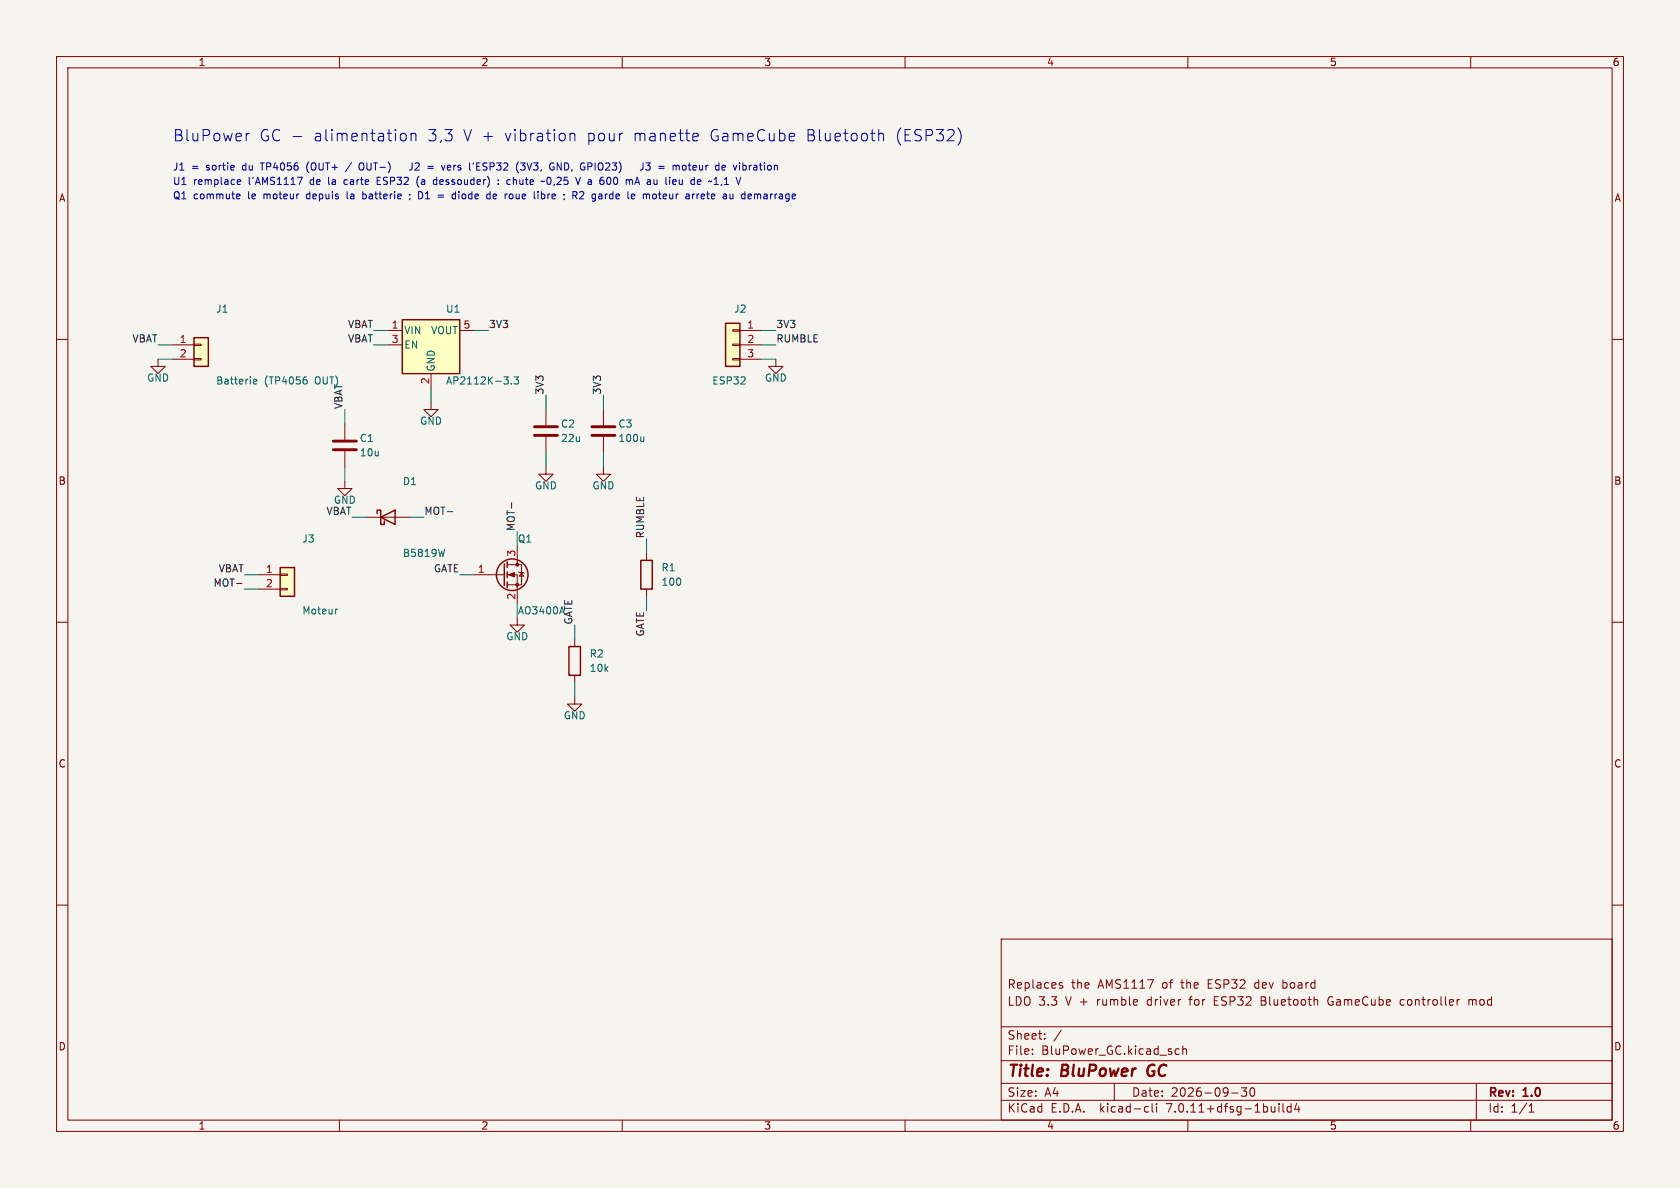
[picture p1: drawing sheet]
(kicad_sch (version 20230121) (generator eeschema)
 (paper "A4")
 (title_block
  (title "BluPower GC")
  (date "2026-09-30")
  (rev "1.0")
  (comment 1 "LDO 3.3 V + rumble driver for ESP32 Bluetooth GameCube controller mod")
  (comment 2 "Replaces the AMS1117 of the ESP32 dev board"))
 (lib_symbols
  (symbol "BluPower_GC:R" (pin_numbers hide) (pin_names (offset 0)) (in_bom yes) (on_board yes)
   (property "Reference" "R" (at 2.032 0 90) (effects (font (size 1.27 1.27))))
   (property "Value" "R" (at 0 0 90) (effects (font (size 1.27 1.27))))
   (property "Footprint" "" (at -1.778 0 90) (effects (font (size 1.27 1.27)) hide))
   (property "Datasheet" "~" (at 0 0 0) (effects (font (size 1.27 1.27)) hide))
   (symbol "R_0_1"
    (rectangle (start -1.016 -2.54) (end 1.016 2.54) (stroke (width 0.254) (type default)) (fill (type none))))
   (symbol "R_1_1"
    (pin passive line (at 0 3.81 270) (length 1.27) (name "~" (effects (font (size 1.27 1.27)))) (number "1" (effects (font (size 1.27 1.27)))))
    (pin passive line (at 0 -3.81 90) (length 1.27) (name "~" (effects (font (size 1.27 1.27)))) (number "2" (effects (font (size 1.27 1.27)))))))
  (symbol "BluPower_GC:C" (pin_numbers hide) (pin_names (offset 0.254)) (in_bom yes) (on_board yes)
   (property "Reference" "C" (at 0.635 2.54 0) (effects (font (size 1.27 1.27)) (justify left)))
   (property "Value" "C" (at 0.635 -2.54 0) (effects (font (size 1.27 1.27)) (justify left)))
   (property "Footprint" "" (at 0.9652 -3.81 0) (effects (font (size 1.27 1.27)) hide))
   (property "Datasheet" "~" (at 0 0 0) (effects (font (size 1.27 1.27)) hide))
   (symbol "C_0_1"
    (polyline (pts (xy -2.032 -0.762) (xy 2.032 -0.762)) (stroke (width 0.508) (type default)) (fill (type none)))
    (polyline (pts (xy -2.032 0.762) (xy 2.032 0.762)) (stroke (width 0.508) (type default)) (fill (type none))))
   (symbol "C_1_1"
    (pin passive line (at 0 3.81 270) (length 2.794) (name "~" (effects (font (size 1.27 1.27)))) (number "1" (effects (font (size 1.27 1.27)))))
    (pin passive line (at 0 -3.81 90) (length 2.794) (name "~" (effects (font (size 1.27 1.27)))) (number "2" (effects (font (size 1.27 1.27)))))))
  (symbol "BluPower_GC:D_Schottky" (pin_numbers hide) (pin_names (offset 1.016) hide) (in_bom yes) (on_board yes)
   (property "Reference" "D" (at 0 2.54 0) (effects (font (size 1.27 1.27))))
   (property "Value" "D_Schottky" (at 0 -2.54 0) (effects (font (size 1.27 1.27))))
   (property "Footprint" "" (at 0 0 0) (effects (font (size 1.27 1.27)) hide))
   (property "Datasheet" "~" (at 0 0 0) (effects (font (size 1.27 1.27)) hide))
   (symbol "D_Schottky_0_1"
    (polyline (pts (xy 1.27 0) (xy -1.27 0)) (stroke (width 0) (type default)) (fill (type none)))
    (polyline (pts (xy 1.27 1.27) (xy 1.27 -1.27) (xy -1.27 0) (xy 1.27 1.27)) (stroke (width 0.254) (type default)) (fill (type none)))
    (polyline (pts (xy -1.905 0.635) (xy -1.905 1.27) (xy -1.27 1.27) (xy -1.27 -1.27) (xy -0.635 -1.27) (xy -0.635 -0.635)) (stroke (width 0.254) (type default)) (fill (type none))))
   (symbol "D_Schottky_1_1"
    (pin passive line (at -3.81 0 0) (length 2.54) (name "K" (effects (font (size 1.27 1.27)))) (number "1" (effects (font (size 1.27 1.27)))))
    (pin passive line (at 3.81 0 180) (length 2.54) (name "A" (effects (font (size 1.27 1.27)))) (number "2" (effects (font (size 1.27 1.27)))))))
  (symbol "BluPower_GC:AP2112K-3.3" (pin_names (offset 0.254)) (in_bom yes) (on_board yes)
   (property "Reference" "U" (at -5.08 5.715 0) (effects (font (size 1.27 1.27)) (justify left)))
   (property "Value" "AP2112K-3.3" (at 0 5.715 0) (effects (font (size 1.27 1.27)) (justify left)))
   (property "Footprint" "BluPower_GC:SOT-23-5" (at 0 8.255 0) (effects (font (size 1.27 1.27)) hide))
   (property "Datasheet" "https://www.diodes.com/assets/Datasheets/AP2204.pdf" (at 0 2.54 0) (effects (font (size 1.27 1.27)) hide))
   (symbol "AP2112K-3.3_0_1"
    (rectangle (start -5.08 4.445) (end 5.08 -5.08) (stroke (width 0.254) (type default)) (fill (type background))))
   (symbol "AP2112K-3.3_1_1"
    (pin power_in line (at -7.62 2.54 0) (length 2.54) (name "VIN" (effects (font (size 1.27 1.27)))) (number "1" (effects (font (size 1.27 1.27)))))
    (pin power_in line (at 0 -7.62 90) (length 2.54) (name "GND" (effects (font (size 1.27 1.27)))) (number "2" (effects (font (size 1.27 1.27)))))
    (pin input line (at -7.62 0 0) (length 2.54) (name "EN" (effects (font (size 1.27 1.27)))) (number "3" (effects (font (size 1.27 1.27)))))
    (pin no_connect line (at 5.08 0 180) (length 2.54) hide (name "NC" (effects (font (size 1.27 1.27)))) (number "4" (effects (font (size 1.27 1.27)))))
    (pin power_out line (at 7.62 2.54 180) (length 2.54) (name "VOUT" (effects (font (size 1.27 1.27)))) (number "5" (effects (font (size 1.27 1.27)))))))
  (symbol "BluPower_GC:AO3400A" (pin_names hide) (in_bom yes) (on_board yes)
   (property "Reference" "Q" (at 5.08 1.905 0) (effects (font (size 1.27 1.27)) (justify left)))
   (property "Value" "AO3400A" (at 5.08 0 0) (effects (font (size 1.27 1.27)) (justify left)))
   (property "Footprint" "BluPower_GC:SOT-23" (at 5.08 -1.905 0) (effects (font (size 1.27 1.27) italic) (justify left) hide))
   (property "Datasheet" "https://www.onsemi.com/pub/Collateral/BSS138-D.PDF" (at 5.08 -3.81 0) (effects (font (size 1.27 1.27)) (justify left) hide))
   (symbol "AO3400A_0_1"
    (polyline (pts (xy 0.254 0) (xy -2.54 0)) (stroke (width 0) (type default)) (fill (type none)))
    (polyline (pts (xy 0.254 1.905) (xy 0.254 -1.905)) (stroke (width 0.254) (type default)) (fill (type none)))
    (polyline (pts (xy 0.762 -1.27) (xy 0.762 -2.286)) (stroke (width 0.254) (type default)) (fill (type none)))
    (polyline (pts (xy 0.762 0.508) (xy 0.762 -0.508)) (stroke (width 0.254) (type default)) (fill (type none)))
    (polyline (pts (xy 0.762 2.286) (xy 0.762 1.27)) (stroke (width 0.254) (type default)) (fill (type none)))
    (polyline (pts (xy 2.54 2.54) (xy 2.54 1.778)) (stroke (width 0) (type default)) (fill (type none)))
    (polyline (pts (xy 2.54 -2.54) (xy 2.54 0) (xy 0.762 0)) (stroke (width 0) (type default)) (fill (type none)))
    (polyline (pts (xy 0.762 -1.778) (xy 3.302 -1.778) (xy 3.302 1.778) (xy 0.762 1.778)) (stroke (width 0) (type default)) (fill (type none)))
    (polyline (pts (xy 1.016 0) (xy 2.032 0.381) (xy 2.032 -0.381) (xy 1.016 0)) (stroke (width 0) (type default)) (fill (type outline)))
    (polyline (pts (xy 2.794 0.508) (xy 2.921 0.381) (xy 3.683 0.381) (xy 3.81 0.254)) (stroke (width 0) (type default)) (fill (type none)))
    (polyline (pts (xy 3.302 0.381) (xy 2.921 -0.254) (xy 3.683 -0.254) (xy 3.302 0.381)) (stroke (width 0) (type default)) (fill (type none)))
    (circle (center 1.651 0) (radius 2.794) (stroke (width 0.254) (type default)) (fill (type none)))
    (circle (center 2.54 -1.778) (radius 0.254) (stroke (width 0) (type default)) (fill (type outline)))
    (circle (center 2.54 1.778) (radius 0.254) (stroke (width 0) (type default)) (fill (type outline))))
   (symbol "AO3400A_1_1"
    (pin input line (at -5.08 0 0) (length 2.54) (name "G" (effects (font (size 1.27 1.27)))) (number "1" (effects (font (size 1.27 1.27)))))
    (pin passive line (at 2.54 -5.08 90) (length 2.54) (name "S" (effects (font (size 1.27 1.27)))) (number "2" (effects (font (size 1.27 1.27)))))
    (pin passive line (at 2.54 5.08 270) (length 2.54) (name "D" (effects (font (size 1.27 1.27)))) (number "3" (effects (font (size 1.27 1.27)))))))
  (symbol "BluPower_GC:Conn_01x02" (pin_names (offset 1.016) hide) (in_bom yes) (on_board yes)
   (property "Reference" "J" (at 0 2.54 0) (effects (font (size 1.27 1.27))))
   (property "Value" "Conn_01x02" (at 0 -5.08 0) (effects (font (size 1.27 1.27))))
   (property "Footprint" "" (at 0 0 0) (effects (font (size 1.27 1.27)) hide))
   (property "Datasheet" "~" (at 0 0 0) (effects (font (size 1.27 1.27)) hide))
   (symbol "Conn_01x02_1_1"
    (rectangle (start -1.27 -2.413) (end 0 -2.667) (stroke (width 0.1524) (type default)) (fill (type none)))
    (rectangle (start -1.27 0.127) (end 0 -0.127) (stroke (width 0.1524) (type default)) (fill (type none)))
    (rectangle (start -1.27 1.27) (end 1.27 -3.81) (stroke (width 0.254) (type default)) (fill (type background)))
    (pin passive line (at -5.08 0 0) (length 3.81) (name "Pin_1" (effects (font (size 1.27 1.27)))) (number "1" (effects (font (size 1.27 1.27)))))
    (pin passive line (at -5.08 -2.54 0) (length 3.81) (name "Pin_2" (effects (font (size 1.27 1.27)))) (number "2" (effects (font (size 1.27 1.27)))))))
  (symbol "BluPower_GC:Conn_01x03" (pin_names (offset 1.016) hide) (in_bom yes) (on_board yes)
   (property "Reference" "J" (at 0 5.08 0) (effects (font (size 1.27 1.27))))
   (property "Value" "Conn_01x03" (at 0 -5.08 0) (effects (font (size 1.27 1.27))))
   (property "Footprint" "" (at 0 0 0) (effects (font (size 1.27 1.27)) hide))
   (property "Datasheet" "~" (at 0 0 0) (effects (font (size 1.27 1.27)) hide))
   (symbol "Conn_01x03_1_1"
    (rectangle (start -1.27 -2.413) (end 0 -2.667) (stroke (width 0.1524) (type default)) (fill (type none)))
    (rectangle (start -1.27 0.127) (end 0 -0.127) (stroke (width 0.1524) (type default)) (fill (type none)))
    (rectangle (start -1.27 2.667) (end 0 2.413) (stroke (width 0.1524) (type default)) (fill (type none)))
    (rectangle (start -1.27 3.81) (end 1.27 -3.81) (stroke (width 0.254) (type default)) (fill (type background)))
    (pin passive line (at -5.08 2.54 0) (length 3.81) (name "Pin_1" (effects (font (size 1.27 1.27)))) (number "1" (effects (font (size 1.27 1.27)))))
    (pin passive line (at -5.08 0 0) (length 3.81) (name "Pin_2" (effects (font (size 1.27 1.27)))) (number "2" (effects (font (size 1.27 1.27)))))
    (pin passive line (at -5.08 -2.54 0) (length 3.81) (name "Pin_3" (effects (font (size 1.27 1.27)))) (number "3" (effects (font (size 1.27 1.27)))))))
  (symbol "BluPower_GC:GND" (power) (pin_names (offset 0)) (in_bom yes) (on_board yes)
   (property "Reference" "#PWR" (at 0 -6.35 0) (effects (font (size 1.27 1.27)) hide))
   (property "Value" "GND" (at 0 -3.81 0) (effects (font (size 1.27 1.27))))
   (property "Footprint" "" (at 0 0 0) (effects (font (size 1.27 1.27)) hide))
   (property "Datasheet" "" (at 0 0 0) (effects (font (size 1.27 1.27)) hide))
   (symbol "GND_0_1"
    (polyline (pts (xy 0 0) (xy 0 -1.27) (xy 1.27 -1.27) (xy 0 -2.54) (xy -1.27 -1.27) (xy 0 -1.27)) (stroke (width 0) (type default)) (fill (type none))))
   (symbol "GND_1_1"
    (pin power_in line (at 0 0 270) (length 0) hide (name "GND" (effects (font (size 1.27 1.27)))) (number "1" (effects (font (size 1.27 1.27))))))))
 (text "BluPower GC - alimentation 3,3 V + vibration pour manette GameCube Bluetooth (ESP32)" (at 30.48 25.4 0) (effects (font (size 2.0 2.0)) (justify left bottom)))
 (text "J1 = sortie du TP4056 (OUT+ / OUT-)   J2 = vers l'ESP32 (3V3, GND, GPIO23)   J3 = moteur de vibration" (at 30.48 30.48 0) (effects (font (size 1.27 1.27)) (justify left bottom)))
 (text "U1 remplace l'AMS1117 de la carte ESP32 (a dessouder) : chute ~0,25 V a 600 mA au lieu de ~1,1 V" (at 30.48 33.02 0) (effects (font (size 1.27 1.27)) (justify left bottom)))
 (text "Q1 commute le moteur depuis la batterie ; D1 = diode de roue libre ; R2 garde le moteur arrete au demarrage" (at 30.48 35.56 0) (effects (font (size 1.27 1.27)) (justify left bottom)))
 (wire (pts (xy 30.48 60.96) (xy 27.94 60.96)) (stroke (width 0) (type default)))
 (wire (pts (xy 30.48 63.5) (xy 27.94 63.5)) (stroke (width 0) (type default)))
 (wire (pts (xy 60.96 74.93) (xy 60.96 72.39)) (stroke (width 0) (type default)))
 (wire (pts (xy 60.96 82.55) (xy 60.96 85.09)) (stroke (width 0) (type default)))
 (wire (pts (xy 68.58 58.42) (xy 66.04 58.42)) (stroke (width 0) (type default)))
 (wire (pts (xy 76.2 68.58) (xy 76.2 71.12)) (stroke (width 0) (type default)))
 (wire (pts (xy 68.58 60.96) (xy 66.04 60.96)) (stroke (width 0) (type default)))
 (wire (pts (xy 83.82 58.42) (xy 86.36 58.42)) (stroke (width 0) (type default)))
 (wire (pts (xy 96.52 72.39) (xy 96.52 69.85)) (stroke (width 0) (type default)))
 (wire (pts (xy 96.52 80.01) (xy 96.52 82.55)) (stroke (width 0) (type default)))
 (wire (pts (xy 106.68 72.39) (xy 106.68 69.85)) (stroke (width 0) (type default)))
 (wire (pts (xy 106.68 80.01) (xy 106.68 82.55)) (stroke (width 0) (type default)))
 (wire (pts (xy 134.62 58.42) (xy 137.16 58.42)) (stroke (width 0) (type default)))
 (wire (pts (xy 134.62 60.96) (xy 137.16 60.96)) (stroke (width 0) (type default)))
 (wire (pts (xy 134.62 63.5) (xy 137.16 63.5)) (stroke (width 0) (type default)))
 (wire (pts (xy 114.3 97.79) (xy 114.3 95.25)) (stroke (width 0) (type default)))
 (wire (pts (xy 114.3 105.41) (xy 114.3 107.95)) (stroke (width 0) (type default)))
 (wire (pts (xy 101.6 113.03) (xy 101.6 110.49)) (stroke (width 0) (type default)))
 (wire (pts (xy 101.6 120.65) (xy 101.6 123.19)) (stroke (width 0) (type default)))
 (wire (pts (xy 83.82 101.6) (xy 81.28 101.6)) (stroke (width 0) (type default)))
 (wire (pts (xy 91.44 106.68) (xy 91.44 109.22)) (stroke (width 0) (type default)))
 (wire (pts (xy 91.44 96.52) (xy 91.44 93.98)) (stroke (width 0) (type default)))
 (wire (pts (xy 64.77 91.44) (xy 62.23 91.44)) (stroke (width 0) (type default)))
 (wire (pts (xy 72.39 91.44) (xy 74.93 91.44)) (stroke (width 0) (type default)))
 (wire (pts (xy 45.72 101.6) (xy 43.18 101.6)) (stroke (width 0) (type default)))
 (wire (pts (xy 45.72 104.14) (xy 43.18 104.14)) (stroke (width 0) (type default)))
 (label "VBAT" (at 27.94 60.96 180) (fields_autoplaced) (effects (font (size 1.27 1.27)) (justify right bottom)))
 (label "VBAT" (at 60.96 72.39 90) (fields_autoplaced) (effects (font (size 1.27 1.27)) (justify left bottom)))
 (label "VBAT" (at 66.04 58.42 180) (fields_autoplaced) (effects (font (size 1.27 1.27)) (justify right bottom)))
 (label "VBAT" (at 66.04 60.96 180) (fields_autoplaced) (effects (font (size 1.27 1.27)) (justify right bottom)))
 (label "3V3" (at 86.36 58.42 0) (fields_autoplaced) (effects (font (size 1.27 1.27)) (justify left bottom)))
 (label "3V3" (at 96.52 69.85 90) (fields_autoplaced) (effects (font (size 1.27 1.27)) (justify left bottom)))
 (label "3V3" (at 106.68 69.85 90) (fields_autoplaced) (effects (font (size 1.27 1.27)) (justify left bottom)))
 (label "3V3" (at 137.16 58.42 0) (fields_autoplaced) (effects (font (size 1.27 1.27)) (justify left bottom)))
 (label "RUMBLE" (at 137.16 60.96 0) (fields_autoplaced) (effects (font (size 1.27 1.27)) (justify left bottom)))
 (label "RUMBLE" (at 114.3 95.25 90) (fields_autoplaced) (effects (font (size 1.27 1.27)) (justify left bottom)))
 (label "GATE" (at 114.3 107.95 270) (fields_autoplaced) (effects (font (size 1.27 1.27)) (justify right bottom)))
 (label "GATE" (at 101.6 110.49 90) (fields_autoplaced) (effects (font (size 1.27 1.27)) (justify left bottom)))
 (label "GATE" (at 81.28 101.6 180) (fields_autoplaced) (effects (font (size 1.27 1.27)) (justify right bottom)))
 (label "MOT-" (at 91.44 93.98 90) (fields_autoplaced) (effects (font (size 1.27 1.27)) (justify left bottom)))
 (label "VBAT" (at 62.23 91.44 180) (fields_autoplaced) (effects (font (size 1.27 1.27)) (justify right bottom)))
 (label "MOT-" (at 74.93 91.44 0) (fields_autoplaced) (effects (font (size 1.27 1.27)) (justify left bottom)))
 (label "VBAT" (at 43.18 101.6 180) (fields_autoplaced) (effects (font (size 1.27 1.27)) (justify right bottom)))
 (label "MOT-" (at 43.18 104.14 180) (fields_autoplaced) (effects (font (size 1.27 1.27)) (justify right bottom)))
 (symbol (lib_id "BluPower_GC:Conn_01x02") (at 35.56 60.96 0) (unit 1) (in_bom yes) (on_board yes) (dnp no)
  (property "Reference" "J1" (at 38.1 54.61 0) (effects (font (size 1.27 1.27)) (justify left)))
  (property "Value" "Batterie (TP4056 OUT)" (at 38.1 67.31 0) (effects (font (size 1.27 1.27)) (justify left)))
  (property "Footprint" "BluPower_GC:PinHeader_1x02_P2.54mm_Vertical" (at 35.56 60.96 0) (effects (font (size 1.27 1.27)) hide))
  (property "Datasheet" "" (at 35.56 60.96 0) (effects (font (size 1.27 1.27)) hide)) (pin "1") (pin "2"))
 (symbol (lib_id "BluPower_GC:C") (at 60.96 78.74 0) (unit 1) (in_bom yes) (on_board yes) (dnp no)
  (property "Reference" "C1" (at 63.5 77.47 0) (effects (font (size 1.27 1.27)) (justify left)))
  (property "Value" "10u" (at 63.5 80.01 0) (effects (font (size 1.27 1.27)) (justify left)))
  (property "Footprint" "BluPower_GC:C_0805_2012Metric" (at 60.96 78.74 0) (effects (font (size 1.27 1.27)) hide))
  (property "Datasheet" "" (at 60.96 78.74 0) (effects (font (size 1.27 1.27)) hide))
  (property "LCSC" "C15850" (at 60.96 78.74 0) (effects (font (size 1.27 1.27)) hide))
  (property "MPN" "CL21A106KAYNNNE" (at 60.96 78.74 0) (effects (font (size 1.27 1.27)) hide)) (pin "1") (pin "2"))
 (symbol (lib_id "BluPower_GC:AP2112K-3.3") (at 76.2 60.96 0) (unit 1) (in_bom yes) (on_board yes) (dnp no)
  (property "Reference" "U1" (at 78.74 54.61 0) (effects (font (size 1.27 1.27)) (justify left)))
  (property "Value" "AP2112K-3.3" (at 78.74 67.31 0) (effects (font (size 1.27 1.27)) (justify left)))
  (property "Footprint" "BluPower_GC:SOT-23-5" (at 76.2 60.96 0) (effects (font (size 1.27 1.27)) hide))
  (property "Datasheet" "" (at 76.2 60.96 0) (effects (font (size 1.27 1.27)) hide))
  (property "LCSC" "C51118" (at 76.2 60.96 0) (effects (font (size 1.27 1.27)) hide))
  (property "MPN" "AP2112K-3.3TRG1" (at 76.2 60.96 0) (effects (font (size 1.27 1.27)) hide)) (pin "1") (pin "2") (pin "3") (pin "4") (pin "5"))
 (symbol (lib_id "BluPower_GC:C") (at 96.52 76.2 0) (unit 1) (in_bom yes) (on_board yes) (dnp no)
  (property "Reference" "C2" (at 99.06 74.93 0) (effects (font (size 1.27 1.27)) (justify left)))
  (property "Value" "22u" (at 99.06 77.47 0) (effects (font (size 1.27 1.27)) (justify left)))
  (property "Footprint" "BluPower_GC:C_0805_2012Metric" (at 96.52 76.2 0) (effects (font (size 1.27 1.27)) hide))
  (property "Datasheet" "" (at 96.52 76.2 0) (effects (font (size 1.27 1.27)) hide))
  (property "LCSC" "C45783" (at 96.52 76.2 0) (effects (font (size 1.27 1.27)) hide))
  (property "MPN" "CL21A226MAQNNNE" (at 96.52 76.2 0) (effects (font (size 1.27 1.27)) hide)) (pin "1") (pin "2"))
 (symbol (lib_id "BluPower_GC:C") (at 106.68 76.2 0) (unit 1) (in_bom yes) (on_board yes) (dnp no)
  (property "Reference" "C3" (at 109.22 74.93 0) (effects (font (size 1.27 1.27)) (justify left)))
  (property "Value" "100u" (at 109.22 77.47 0) (effects (font (size 1.27 1.27)) (justify left)))
  (property "Footprint" "BluPower_GC:C_1206_3216Metric" (at 106.68 76.2 0) (effects (font (size 1.27 1.27)) hide))
  (property "Datasheet" "" (at 106.68 76.2 0) (effects (font (size 1.27 1.27)) hide))
  (property "LCSC" "C15008" (at 106.68 76.2 0) (effects (font (size 1.27 1.27)) hide))
  (property "MPN" "CL31A107MQHNNNE" (at 106.68 76.2 0) (effects (font (size 1.27 1.27)) hide)) (pin "1") (pin "2"))
 (symbol (lib_id "BluPower_GC:Conn_01x03") (at 129.54 60.96 0) (mirror y) (unit 1) (in_bom yes) (on_board yes) (dnp no)
  (property "Reference" "J2" (at 132.08 54.61 0) (effects (font (size 1.27 1.27)) (justify left)))
  (property "Value" "ESP32" (at 132.08 67.31 0) (effects (font (size 1.27 1.27)) (justify left)))
  (property "Footprint" "BluPower_GC:PinHeader_1x03_P2.54mm_Vertical" (at 129.54 60.96 0) (effects (font (size 1.27 1.27)) hide))
  (property "Datasheet" "" (at 129.54 60.96 0) (effects (font (size 1.27 1.27)) hide)) (pin "1") (pin "2") (pin "3"))
 (symbol (lib_id "BluPower_GC:R") (at 114.3 101.6 0) (unit 1) (in_bom yes) (on_board yes) (dnp no)
  (property "Reference" "R1" (at 116.84 100.33 0) (effects (font (size 1.27 1.27)) (justify left)))
  (property "Value" "100" (at 116.84 102.87 0) (effects (font (size 1.27 1.27)) (justify left)))
  (property "Footprint" "BluPower_GC:R_0805_2012Metric" (at 114.3 101.6 0) (effects (font (size 1.27 1.27)) hide))
  (property "Datasheet" "" (at 114.3 101.6 0) (effects (font (size 1.27 1.27)) hide))
  (property "LCSC" "C17408" (at 114.3 101.6 0) (effects (font (size 1.27 1.27)) hide))
  (property "MPN" "0805W8F1000T5E" (at 114.3 101.6 0) (effects (font (size 1.27 1.27)) hide)) (pin "1") (pin "2"))
 (symbol (lib_id "BluPower_GC:R") (at 101.6 116.84 0) (unit 1) (in_bom yes) (on_board yes) (dnp no)
  (property "Reference" "R2" (at 104.14 115.57 0) (effects (font (size 1.27 1.27)) (justify left)))
  (property "Value" "10k" (at 104.14 118.11 0) (effects (font (size 1.27 1.27)) (justify left)))
  (property "Footprint" "BluPower_GC:R_0805_2012Metric" (at 101.6 116.84 0) (effects (font (size 1.27 1.27)) hide))
  (property "Datasheet" "" (at 101.6 116.84 0) (effects (font (size 1.27 1.27)) hide))
  (property "LCSC" "C17414" (at 101.6 116.84 0) (effects (font (size 1.27 1.27)) hide))
  (property "MPN" "0805W8F1002T5E" (at 101.6 116.84 0) (effects (font (size 1.27 1.27)) hide)) (pin "1") (pin "2"))
 (symbol (lib_id "BluPower_GC:AO3400A") (at 88.9 101.6 0) (unit 1) (in_bom yes) (on_board yes) (dnp no)
  (property "Reference" "Q1" (at 91.44 95.25 0) (effects (font (size 1.27 1.27)) (justify left)))
  (property "Value" "AO3400A" (at 91.44 107.95 0) (effects (font (size 1.27 1.27)) (justify left)))
  (property "Footprint" "BluPower_GC:SOT-23" (at 88.9 101.6 0) (effects (font (size 1.27 1.27)) hide))
  (property "Datasheet" "" (at 88.9 101.6 0) (effects (font (size 1.27 1.27)) hide))
  (property "LCSC" "C20917" (at 88.9 101.6 0) (effects (font (size 1.27 1.27)) hide))
  (property "MPN" "AO3400A" (at 88.9 101.6 0) (effects (font (size 1.27 1.27)) hide)) (pin "1") (pin "2") (pin "3"))
 (symbol (lib_id "BluPower_GC:D_Schottky") (at 68.58 91.44 0) (unit 1) (in_bom yes) (on_board yes) (dnp no)
  (property "Reference" "D1" (at 71.12 85.09 0) (effects (font (size 1.27 1.27)) (justify left)))
  (property "Value" "B5819W" (at 71.12 97.79 0) (effects (font (size 1.27 1.27)) (justify left)))
  (property "Footprint" "BluPower_GC:D_SOD-123" (at 68.58 91.44 0) (effects (font (size 1.27 1.27)) hide))
  (property "Datasheet" "" (at 68.58 91.44 0) (effects (font (size 1.27 1.27)) hide))
  (property "LCSC" "C8598" (at 68.58 91.44 0) (effects (font (size 1.27 1.27)) hide))
  (property "MPN" "B5819W" (at 68.58 91.44 0) (effects (font (size 1.27 1.27)) hide)) (pin "1") (pin "2"))
 (symbol (lib_id "BluPower_GC:Conn_01x02") (at 50.8 101.6 0) (unit 1) (in_bom yes) (on_board yes) (dnp no)
  (property "Reference" "J3" (at 53.34 95.25 0) (effects (font (size 1.27 1.27)) (justify left)))
  (property "Value" "Moteur" (at 53.34 107.95 0) (effects (font (size 1.27 1.27)) (justify left)))
  (property "Footprint" "BluPower_GC:PinHeader_1x02_P2.54mm_Vertical" (at 50.8 101.6 0) (effects (font (size 1.27 1.27)) hide))
  (property "Datasheet" "" (at 50.8 101.6 0) (effects (font (size 1.27 1.27)) hide)) (pin "1") (pin "2"))
 (symbol (lib_id "BluPower_GC:GND") (at 27.94 63.5 0) (unit 1) (in_bom yes) (on_board yes) (dnp no)
  (property "Reference" "#PWR01" (at 27.94 67.31 0) (effects (font (size 1.27 1.27)) hide))
  (property "Value" "GND" (at 27.94 66.8 0) (effects (font (size 1.27 1.27))))
  (property "Footprint" "" (at 27.94 63.5 0) (effects (font (size 1.27 1.27)) hide))
  (property "Datasheet" "" (at 27.94 63.5 0) (effects (font (size 1.27 1.27)) hide)) (pin "1"))
 (symbol (lib_id "BluPower_GC:GND") (at 60.96 85.09 0) (unit 1) (in_bom yes) (on_board yes) (dnp no)
  (property "Reference" "#PWR02" (at 60.96 88.9 0) (effects (font (size 1.27 1.27)) hide))
  (property "Value" "GND" (at 60.96 88.39 0) (effects (font (size 1.27 1.27))))
  (property "Footprint" "" (at 60.96 85.09 0) (effects (font (size 1.27 1.27)) hide))
  (property "Datasheet" "" (at 60.96 85.09 0) (effects (font (size 1.27 1.27)) hide)) (pin "1"))
 (symbol (lib_id "BluPower_GC:GND") (at 76.2 71.12 0) (unit 1) (in_bom yes) (on_board yes) (dnp no)
  (property "Reference" "#PWR03" (at 76.2 74.93 0) (effects (font (size 1.27 1.27)) hide))
  (property "Value" "GND" (at 76.2 74.42 0) (effects (font (size 1.27 1.27))))
  (property "Footprint" "" (at 76.2 71.12 0) (effects (font (size 1.27 1.27)) hide))
  (property "Datasheet" "" (at 76.2 71.12 0) (effects (font (size 1.27 1.27)) hide)) (pin "1"))
 (symbol (lib_id "BluPower_GC:GND") (at 96.52 82.55 0) (unit 1) (in_bom yes) (on_board yes) (dnp no)
  (property "Reference" "#PWR04" (at 96.52 86.36 0) (effects (font (size 1.27 1.27)) hide))
  (property "Value" "GND" (at 96.52 85.85 0) (effects (font (size 1.27 1.27))))
  (property "Footprint" "" (at 96.52 82.55 0) (effects (font (size 1.27 1.27)) hide))
  (property "Datasheet" "" (at 96.52 82.55 0) (effects (font (size 1.27 1.27)) hide)) (pin "1"))
 (symbol (lib_id "BluPower_GC:GND") (at 106.68 82.55 0) (unit 1) (in_bom yes) (on_board yes) (dnp no)
  (property "Reference" "#PWR05" (at 106.68 86.36 0) (effects (font (size 1.27 1.27)) hide))
  (property "Value" "GND" (at 106.68 85.85 0) (effects (font (size 1.27 1.27))))
  (property "Footprint" "" (at 106.68 82.55 0) (effects (font (size 1.27 1.27)) hide))
  (property "Datasheet" "" (at 106.68 82.55 0) (effects (font (size 1.27 1.27)) hide)) (pin "1"))
 (symbol (lib_id "BluPower_GC:GND") (at 137.16 63.5 0) (unit 1) (in_bom yes) (on_board yes) (dnp no)
  (property "Reference" "#PWR06" (at 137.16 67.31 0) (effects (font (size 1.27 1.27)) hide))
  (property "Value" "GND" (at 137.16 66.8 0) (effects (font (size 1.27 1.27))))
  (property "Footprint" "" (at 137.16 63.5 0) (effects (font (size 1.27 1.27)) hide))
  (property "Datasheet" "" (at 137.16 63.5 0) (effects (font (size 1.27 1.27)) hide)) (pin "1"))
 (symbol (lib_id "BluPower_GC:GND") (at 101.6 123.19 0) (unit 1) (in_bom yes) (on_board yes) (dnp no)
  (property "Reference" "#PWR07" (at 101.6 127 0) (effects (font (size 1.27 1.27)) hide))
  (property "Value" "GND" (at 101.6 126.49 0) (effects (font (size 1.27 1.27))))
  (property "Footprint" "" (at 101.6 123.19 0) (effects (font (size 1.27 1.27)) hide))
  (property "Datasheet" "" (at 101.6 123.19 0) (effects (font (size 1.27 1.27)) hide)) (pin "1"))
 (symbol (lib_id "BluPower_GC:GND") (at 91.44 109.22 0) (unit 1) (in_bom yes) (on_board yes) (dnp no)
  (property "Reference" "#PWR08" (at 91.44 113.03 0) (effects (font (size 1.27 1.27)) hide))
  (property "Value" "GND" (at 91.44 112.52 0) (effects (font (size 1.27 1.27))))
  (property "Footprint" "" (at 91.44 109.22 0) (effects (font (size 1.27 1.27)) hide))
  (property "Datasheet" "" (at 91.44 109.22 0) (effects (font (size 1.27 1.27)) hide)) (pin "1"))
 (sheet_instances (path "" (page "1"))))
